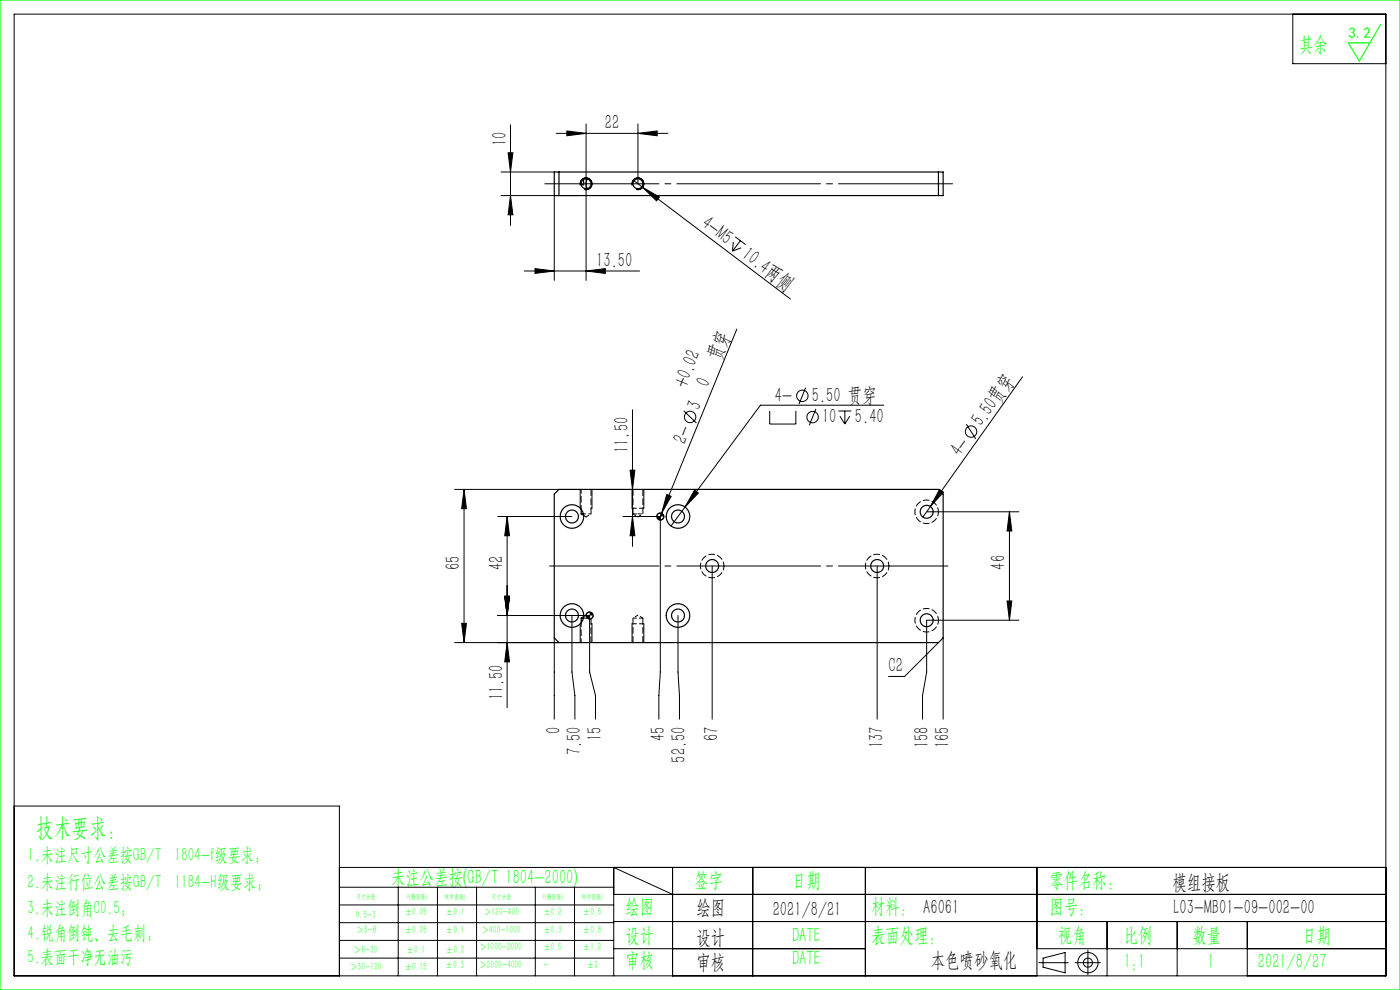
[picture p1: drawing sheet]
<svg xmlns="http://www.w3.org/2000/svg" width="297mm" height="210mm" viewBox="0 0 297 210" stroke-linecap="round" stroke-linejoin="round" font-family="sans-serif">
<g fill="none" stroke="#000" stroke-width=".21">
<path d="M3 3h291v204h-291zM274.3 3v10.5h19.7M106.3 36.5h11.3M107.8 32.4h1l-.5 4.1zM108.3 26.4v21.4M118 28.3h23.7M120.3 27.8l4 .5-4 .5zM123.1 39.3a1.25 1.25 0 0 1 1.1-1.6 1.25 1.25 0 0 1 1.4 1.4 1.25 1.25 0 0 1-1.6 1.1M124.3 26.3v33.2M134.1 39.3a1.25 1.25 0 0 1 1.1-1.6 1.25 1.25 0 0 1 1.4 1.4 1.25 1.25 0 0 1-1.6 1.1M134.3 38.2l33.4 25.2M135.3 28.3l4.1-.5v1z"/>
<path d="M135.3 26.3v12.7M136.3 39.7l3.6 2.1-.6 .8zM106.3 41.5h16.4M108.3 41.5l.5 4.1h-1zM111.2 57.5h24.5M113.5 57l4.1 .5-4.1 .5zM117.6 41.5v18M124.3 57.5l4.1-.5v1zM155.6 51.3l-.2 2M156 50.2l2.2 1.7M157.1 51.1l-1.7 2.2M157.2 52.6l-1.8 .7"/>
<path d="M156.3 69.8l-15.9 39.1M216.9 79.9l-19.5 27.5M133.7 99.7h1l-.5 4.1zM134.2 86.9v29M145.1 87.1l2.6 2.6M163.3 87.2v2.7h5.5v-2.7M170.9 82.2l-1.4 3.5M173.1 86.7l-1.4 3.5M177.8 87.2h2.8M178.2 88.3l1 1.6M179.2 87.2v2.7M180.3 88.3l-1.1 1.6"/>
<path d="M187.5 86h-26.2l-19 25.6M205 90l2 3.1M96.4 103.8h22.2M98.4 103.8l.6 4.1h-1.1zM98.4 103.8v32.5M105.6 109.6h15.7M107.6 109.6l.5 4h-1zM107.6 109.6v40.5M123.1 103.8v4M125.6 103.8v4M132.2 109.6h7.9v33l-.3 5v5M134.1 103.8v4"/>
<path d="M134.2 109.6l.5 4h-1zM136.6 103.8v4M140.1 108.8a.75 .75 0 0 0-.8 .8M140.4 108.9l-.6 1.4M140.8 109.6a.75 .75 0 0 1-.7 .7M141.4 104.9l1 .4-2 3.6zM147.3 104l.9 .6-2.9 3zM196.6 108.6h19.5M197.4 107.4l-1.6 2.3M199.3 103.8l.9 .6-2.8 3zM214.1 108.6l.6 4h-1.1zM214.1 108.6v23"/>
<path d="M96.4 136.3h22.2M97.9 132.2h1.1l-.6 4.1zM105.6 130.6h19.5v12l1.2 5v5M107.1 126.5h1l-.5 4.1zM107.6 136.3l.5 4.1h-1zM117.6 135.3v17.3M121.3 130.6v12l.7 5v5M123.1 132.3v4M125.1 129.8a.75 .75 0 0 0-.8 .8M125.6 132.3v4M125.8 130.6a.75 .75 0 0 1-.7 .7M134.1 132.3v4"/>
<path d="M136.6 132.3v4M143.8 130.6v12l.3 5v5M151.1 120.1v32.5M186.1 120.1v32.5M199.1 136.3l-7.2 7.2h-3.4M200.1 135.3v17.3M213.6 127.5h1.1l-.6 4.1zM216.1 131.6h-19.5v11l-.9 5v5M3 171h69v36M72 184h222M72 188.2h58.2M72 192h58.2"/>
<path d="M72 195.7h58.2M72 199.5h58.2M84.5 188.2v18.8M92.8 188.2v18.8M101.1 188.2v18.8M113.6 188.2v18.8M121.9 188.2v18.8M130.2 189.7h163.8M130.2 195.5h163.8M142.7 189.7l-12.5-5.7v23M142.7 184v23M159.7 184v23"/>
<path d="M183.6 184v23M220 184v23M234.9 195.5v11.5M249.7 195.5v11.5M264.6 195.5v11.5M72 203.2h58.2M130.2 201.2h53.4M220 201.2h74M220.4 204.2h6.2M221.3 203.2l4.7-1.1v4.3l-4.7-1.2zM228.1 204.2h5.3M230.8 201.5v5.3"/>
<circle cx="146.4" cy="88.4" r="1.21"/>
<circle cx="170.2" cy="84" r="1.21"/>
<circle cx="172.4" cy="88.5" r="1.21"/>
<circle cx="206" cy="91.5" r="1.21"/>
<circle cx="230.8" cy="204.2" r="2.15"/>
<circle cx="230.8" cy="204.2" r=".96"/>
</g>
<path d="M201.1 120.1h-84.5" fill="none" stroke="#000" stroke-width=".21" stroke-dasharray="30.5 1.3 1.3 1.3" stroke-dashoffset="7.3"/>
<path d="M202.1 39h-86.5" fill="none" stroke="#000" stroke-width=".21" stroke-dasharray="30.5 1.3 1.3 1.3" stroke-dashoffset="6.3"/>
<path d="M0 0h297v210h-297zM292.9 5.2l-4.5 7.7-2.4-3.8h4.6" fill="none" stroke="#0f0" stroke-width=".25"/>
<path d="M123.3 108h.1M123.8 109.3l.5 .3M123.8 109.3h.1M125.6 107.8h-.2M123.3 132.1h.1M123.8 130.8h.1M124.3 130.5l-.5 .3M125.4 136.3v-5M125.6 132.3h-.2" fill="none" stroke="#000" stroke-width=".21" stroke-dasharray="1.3 .6"/>
<path d="M134.1 107.8h2.5M136.6 132.3h-2.5" fill="none" stroke="#000" stroke-width=".21" stroke-dasharray="1.3 .6" stroke-dashoffset=".3"/>
<g fill="#000">
<path d="M136.3 39.7l3.6 2.1-.6 .8zM141.4 104.9l1 .4-2 3.6zM199.3 103.8l.9 .6-2.8 3z"/>
<path d="M107.8 32.4h1l-.5 4.1zM108.3 41.5l.5 4.1h-1zM98.4 103.8l.6 4.1h-1.1zM97.9 132.2h1.1l-.6 4.1zM214.1 108.6l.6 4h-1.1zM213.6 127.5h1.1l-.6 4.1zM107.6 109.6l.5 4h-1zM107.1 126.5h1l-.5 4.1zM107.1 126.5h1l-.5 4.1zM107.6 136.3l.5 4.1h-1z"/>
<path d="M120.3 27.8l4 .5-4 .5zM135.3 28.3l4.1-.5v1z"/>
<path d="M113.5 57l4.1 .5-4.1 .5zM124.3 57.5l4.1-.5v1zM147.3 104l-2 3.6 2.9-3z"/>
<path d="M134.2 109.6l.5 4h-1zM133.7 99.7h1l-.5 4.1z"/>
<path d="M124.3 130.6a.75 .75 0 0 0 .8 .7v-.7zM125.1 129.8v.8h.7a.75 .75 0 0 0-.7-.8zM139.3 109.6a.75 .75 0 0 0 .8 .7v-.7zM140.1 108.8v.8h.7a.75 .75 0 0 0-.7-.8z"/>
</g>
<g fill="none" stroke="#000" stroke-width=".25">
<path d="M117.6 36.5h82.5v5h-82.5zM118.6 36.5v5M123.8 38.1v1.1h-.5M124.6 38l-.3 .9 .3 1.1M199.1 36.5v5M118.6 103.8h80.5l1 1v30.5l-1 1h-80.5l-1-1v-30.5zM123.3 109h.5M123.3 108v1M123.3 109l.5 .3M123.3 131.1h.5M123.3 131.1v1M123.8 130.8l-.5 .3"/>
<circle cx="124.3" cy="39" r="1.05"/>
<circle cx="135.3" cy="39" r="1.05"/>
<circle cx="121.3" cy="109.6" r="1.37"/>
<circle cx="121.3" cy="109.6" r="2.5"/>
<circle cx="140.1" cy="109.6" r=".75"/>
<circle cx="143.8" cy="109.6" r="2.5"/>
<circle cx="143.8" cy="109.6" r="1.37"/>
<circle cx="196.6" cy="108.6" r="1.37"/>
<circle cx="121.3" cy="130.6" r="1.37"/>
<circle cx="121.3" cy="130.6" r="2.5"/>
<circle cx="125.1" cy="130.6" r=".75"/>
<circle cx="143.8" cy="130.6" r="1.37"/>
<circle cx="143.8" cy="130.6" r="2.5"/>
<circle cx="151.1" cy="120.1" r="1.37"/>
<circle cx="186.1" cy="120.1" r="1.38"/>
<circle cx="196.6" cy="131.6" r="1.37"/>
</g>
<path d="M134.3 109h1M135.3 109h1.1M136.4 131.1h-2.1" fill="none" stroke="#000" stroke-width=".21" stroke-dasharray="1.3 .6" stroke-dashoffset=".5"/>
<path d="M123.8 109h1.6" fill="none" stroke="#000" stroke-width=".21" stroke-dasharray="1.3 .6" stroke-dashoffset=".8"/>
<path d="M123.3 103.8v4.2M199.1 108.6a2.5 2.5 0 0 1-3.6 2.2 2.5 2.5 0 0 1-.4-4.2 2.5 2.5 0 0 1 3.9 1.5l.1 .5M123.3 132.1v4.2M124.6 131.1h-.8M153.6 120.1a2.5 2.5 0 0 1-3.6 2.2 2.5 2.5 0 0 1-.4-4.2 2.5 2.5 0 0 1 3.9 1.5l.1 .5M188.6 120.1a2.5 2.5 0 0 1-3.6 2.2 2.5 2.5 0 0 1-.4-4.2 2.5 2.5 0 0 1 3.9 1.5l.1 .5M199.1 131.6a2.5 2.5 0 0 1-3.6 2.2 2.5 2.5 0 0 1-.4-4.2 2.5 2.5 0 0 1 3.9 1.5l.1 .5" fill="none" stroke="#000" stroke-width=".21" stroke-dasharray="1.3 .6" stroke-dashoffset=".4"/>
<path d="M125.4 109v-5.2M134.3 103.8v5.2M136.4 109v-5.2M134.3 131.1v5.2M136.4 136.3v-5.2" fill="none" stroke="#000" stroke-width=".21" stroke-dasharray="1.3 .6" stroke-dashoffset="-.1"/>
<path d="M124.3 109.6l1.1-.6M134.3 109l1 .6M135.3 109.6l1.1-.6M135.3 130.5l-1 .6M136.4 131.1l-1.1-.6" fill="none" stroke="#000" stroke-width=".21" stroke-dasharray="1.3 .6" stroke-dashoffset=".6"/>
<text font-size="5.4" fill="#0f0" x="7.7" y="177.2">技术要求：</text>
<g font-size="4.4" fill="#0f0">
<text x="275.6" y="10.8">其余</text>
<text x="83" y="187.5">未注公差按(GB/T 1804-2000)</text>
<text x="147.3" y="188">签字</text>
<text x="168" y="188">日期</text>
<text x="222.6" y="188">零件名称：</text>
<text x="132.7" y="193.6">绘图</text>
<text x="184.8" y="193.6">材料： A6061</text>
<text x="222.6" y="193.6">图号：</text>
<text x="132.7" y="199.8">设计</text>
<text x="168" y="199.8">DATE</text>
<text x="184.8" y="199.8">表面处理：</text>
<text x="224.4" y="199.8">视角</text>
<text x="238.4" y="199.8">比例</text>
<text x="253" y="199.8">数量</text>
<text x="276.3" y="199.8">日期</text>
<text x="132.7" y="205.1">审核</text>
<text x="168" y="204.6">DATE</text>
<text x="238.4" y="205.3">1:1</text>
<text x="256.2" y="205.3">1</text>
<text x="266.9" y="205.3">2021/8/27</text>
</g>
<g font-size="4.4">
<text x="128.3" y="27.4">22</text>
<text x="107.4" y="31.1" transform="rotate(-90 107.4 31.1)">10</text>
<text x="148.6" y="47.9" transform="rotate(37 148.6 47.9)">4-M5</text>
<text x="126.5" y="56.6">13.50</text>
<text x="157.2" y="54.4" transform="rotate(37 157.2 54.4)">10.4两侧</text>
<text x="152.7" y="76.6" transform="rotate(-68 152.7 76.6)">贯穿</text>
<text x="145.5" y="82.6" transform="rotate(-68 145.5 82.6)">+0.02</text>
<text x="150.3" y="82.2" transform="rotate(-68 150.3 82.2)">0</text>
<text x="148.4" y="87.1" transform="rotate(-68 148.4 87.1)">3</text>
<text x="164.4" y="85.3">4-</text>
<text x="172.2" y="85.3">5.50 贯穿</text>
<text x="174.4" y="89.8">10</text>
<text x="181.4" y="89.8">5.40</text>
<text x="145.4" y="94.3" transform="rotate(-68 145.4 94.3)">2-</text>
<text x="208.2" y="90.7" transform="rotate(-55 208.2 90.7)">5.50贯穿</text>
<text x="133.3" y="96.1" transform="rotate(-90 133.3 96.1)">11.50</text>
<text x="203.7" y="97" transform="rotate(-55 203.7 97)">4-</text>
<text x="97.6" y="120.9" transform="rotate(-90 97.6 120.9)">65</text>
<text x="106.7" y="120.9" transform="rotate(-90 106.7 120.9)">42</text>
<text x="213.3" y="120.8" transform="rotate(-90 213.3 120.8)">46</text>
<text x="188.5" y="142.6">C2</text>
<text x="106.7" y="148.6" transform="rotate(-90 106.7 148.6)">11.50</text>
<text x="118.9" y="155.6" transform="rotate(-90 118.9 155.6)">0</text>
<text x="123.3" y="160.2" transform="rotate(-90 123.3 160.2)">7.50</text>
<text x="127.6" y="157.2" transform="rotate(-90 127.6 157.2)">15</text>
<text x="141.1" y="157.2" transform="rotate(-90 141.1 157.2)">45</text>
<text x="145.4" y="161.8" transform="rotate(-90 145.4 161.8)">52.50</text>
<text x="152.4" y="157.1" transform="rotate(-90 152.4 157.1)">67</text>
<text x="187.4" y="158.7" transform="rotate(-90 187.4 158.7)">137</text>
<text x="197" y="158.7" transform="rotate(-90 197 158.7)">158</text>
<text x="201.4" y="158.7" transform="rotate(-90 201.4 158.7)">165</text>
<text x="248.8" y="188.6">模组接板</text>
<text x="147.8" y="194">绘图</text>
<text x="163.9" y="194.3">2021/8/21</text>
<text x="249" y="194">L03-MB01-09-002-00</text>
<text x="147.8" y="200.2">设计</text>
<text x="147.8" y="205.5">审核</text>
<text x="197.5" y="205">本色喷砂氧化</text>
</g>
<g font-size="4" fill="#0f0">
<text x="5.9" y="182.6">1.未注尺寸公差按GB/T 1804-f级要求；</text>
<text x="5.9" y="188.4">2.未注行位公差按GB/T 1184-H级要求；</text>
<text x="5.9" y="193.9">3.未注倒角C0.5；</text>
<text x="5.9" y="199.2">4.锐角倒钝、去毛刺；</text>
<text x="5.9" y="204.2">5.表面干净无油污</text>
</g>
<text font-size="3.2" fill="#0f0" x="286.1" y="8">3.2</text>
<g font-size="2.3" fill="#0f0">
<text x="75.5" y="194.7">0.5-3</text>
<text x="75.6" y="198">＞3-6</text>
<text x="85.9" y="194.2">±0.05</text>
<text x="85.9" y="198">±0.05</text>
<text x="94.6" y="194.2">±0.1</text>
<text x="94.6" y="198">±0.1</text>
<text x="102.2" y="198">＞400-1000</text>
<text x="102.7" y="194.2">＞120-400</text>
<text x="115.3" y="194.2">±0.2</text>
<text x="115.3" y="198">±0.3</text>
<text x="123.7" y="194.2">±0.5</text>
<text x="123.7" y="198">±0.8</text>
<text x="75.1" y="202.2">＞6-30</text>
<text x="86.3" y="202.2">±0.1</text>
<text x="94.6" y="202.2">±0.2</text>
<text x="101.7" y="201.6">＞1000-2000</text>
<text x="115.3" y="201.6">±0.5</text>
<text x="123.7" y="201.6">±1.2</text>
<text x="74.3" y="205.8">＞30-120</text>
<text x="85.9" y="205.8">±0.15</text>
<text x="94.5" y="205.4">±0.3</text>
<text x="101.7" y="205.4">＞2000-4000</text>
<text x="115.3" y="205.4">-</text>
<text x="124.5" y="205.4">±2</text>
</g>
<g font-size="1.5" fill="#0f0">
<text x="75.5" y="190.6">尺寸分段</text>
<text x="86.4" y="190.6">F(精密级)</text>
<text x="94.4" y="190.6">M(中密级)</text>
<text x="104.3" y="190.6">尺寸分段</text>
<text x="115.2" y="190.6">F(精密级)</text>
<text x="123.5" y="190.6">M(中密级)</text>
</g>
</svg>
